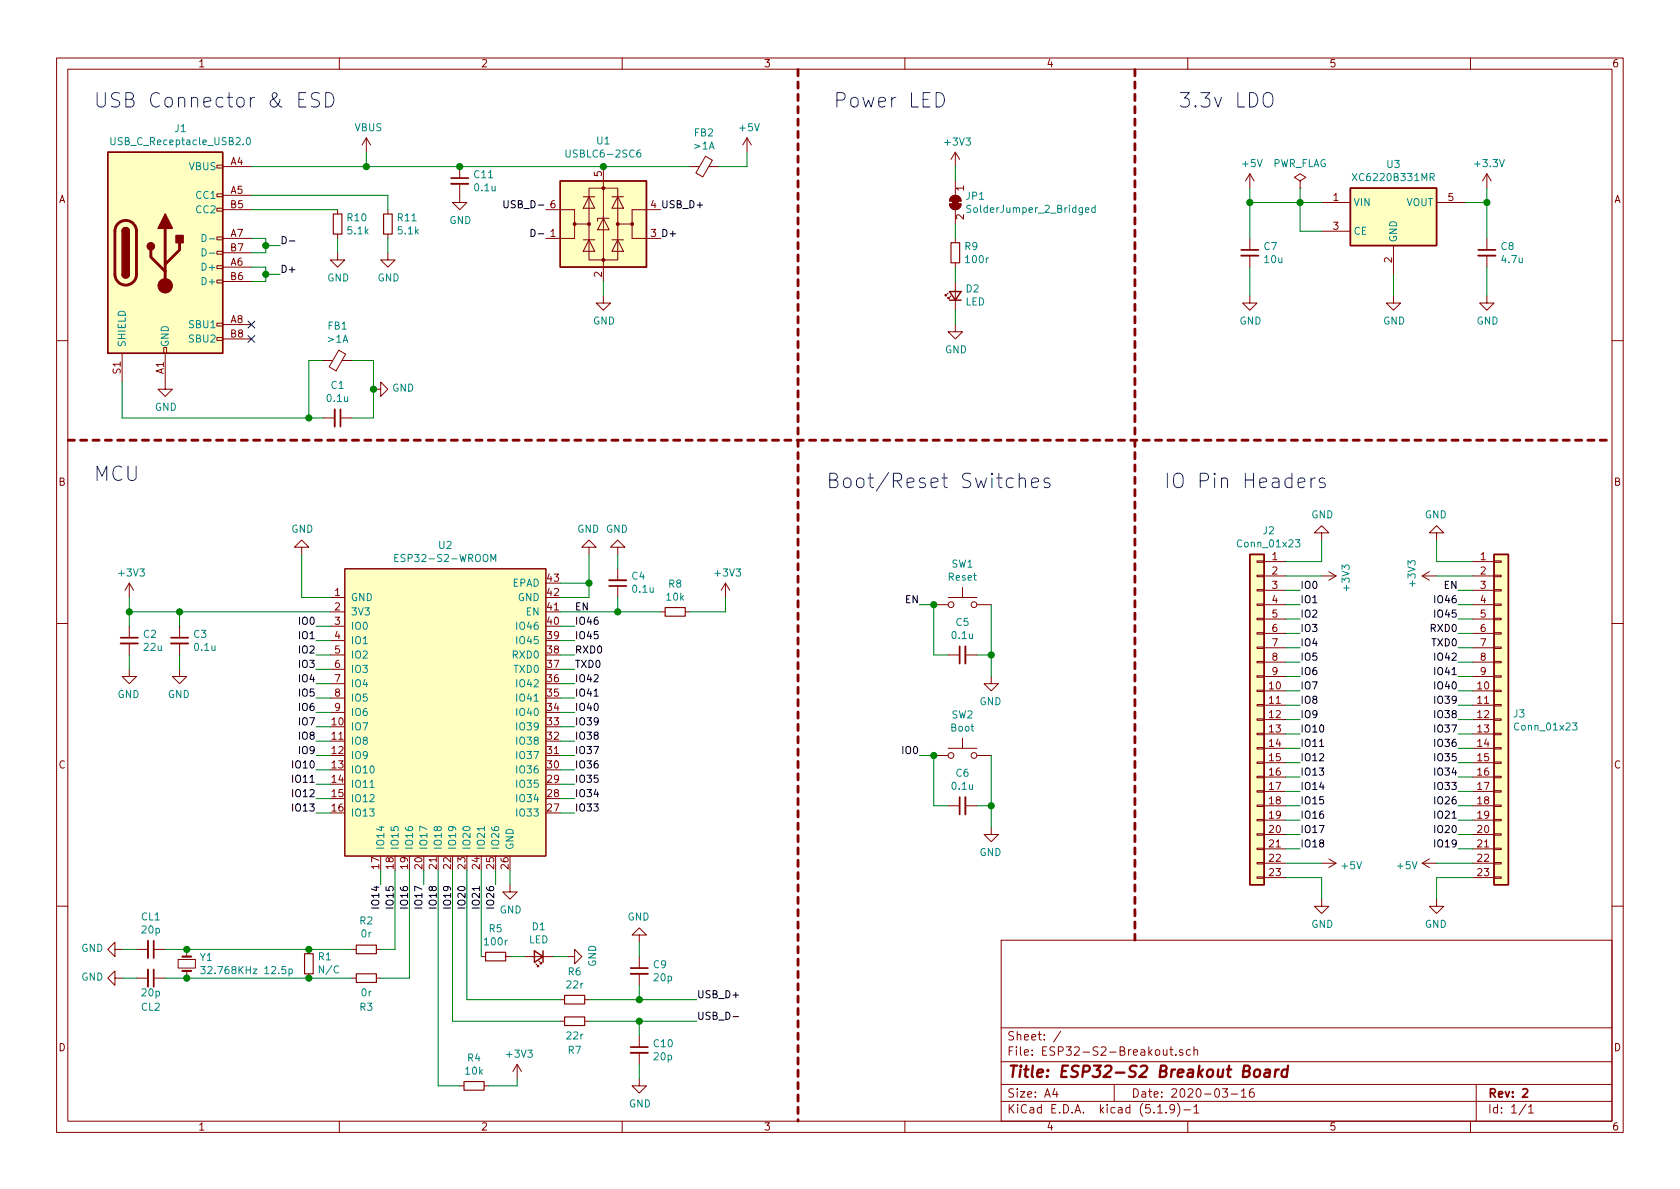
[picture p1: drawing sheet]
EESchema Schematic File Version 4
EELAYER 30 0
EELAYER END
$Descr A4 11693 8268
encoding utf-8
Sheet 1 1
Title "ESP32-S2 Breakout Board"
Date "2020-03-16"
Rev "2"
Comp ""
Comment1 ""
Comment2 ""
Comment3 ""
Comment4 ""
$EndDescr
$Comp
L Device:Ferrite_Bead_Small FB?
U 1 1
P 4900 1150
AR Path="/5E6B45B7/5E7E0058" Ref="FB?"  Part="1" 
AR Path="/5E7E0058" Ref="FB2"  Part="1" 
F 0 "FB2" V 4663 1150 50  0000 C CNN
F 1 ">1A" V 4754 1150 50  0000 C CNN
F 2 "Inductor_SMD:L_0603_1608Metric" V 4830 1150 50  0001 C CNN
F 3 "~" H 4900 1150 50  0001 C CNN
F 4 "C24821" V 4900 1150 50  0001 C CNN "LCSC"
	1    4900 1150
	0    1    1    0   
$EndComp
$Comp
L power:GND #PWR014
U 1 1
P 4100 3850
AR Path="/5E7FC891" Ref="#PWR014"  Part="1" 
AR Path="/5E6BFAB5/5E7FC891" Ref="#PWR?"  Part="1" 
F 0 "#PWR014" H 4100 3600 50  0001 C CNN
F 1 "GND" H 4105 3677 50  0000 C CNN
F 2 "" H 4100 3850 50  0001 C CNN
F 3 "" H 4100 3850 50  0001 C CNN
	1    4100 3850
	-1   0    0    1   
$EndComp
Wire Wire Line
	3900 4150 4100 4150
Wire Wire Line
	4100 4150 4100 4050
Wire Wire Line
	3900 4050 4100 4050
Connection ~ 4100 4050
Wire Wire Line
	4100 4050 4100 3850
$Comp
L power:GND #PWR08
U 1 1
P 2100 3850
AR Path="/5E7FC89C" Ref="#PWR08"  Part="1" 
AR Path="/5E6BFAB5/5E7FC89C" Ref="#PWR?"  Part="1" 
F 0 "#PWR08" H 2100 3600 50  0001 C CNN
F 1 "GND" H 2105 3677 50  0000 C CNN
F 2 "" H 2100 3850 50  0001 C CNN
F 3 "" H 2100 3850 50  0001 C CNN
	1    2100 3850
	1    0    0    1   
$EndComp
Wire Wire Line
	2300 4150 2100 4150
$Comp
L Device:C_Small C4
U 1 1
P 4300 4050
AR Path="/5E7FC8CA" Ref="C4"  Part="1" 
AR Path="/5E6BFAB5/5E7FC8CA" Ref="C?"  Part="1" 
F 0 "C4" H 4208 4004 50  0000 R CNN
F 1 "0.1u" H 4208 4095 50  0000 R CNN
F 2 "Capacitor_SMD:C_0603_1608Metric" H 4300 4050 50  0001 C CNN
F 3 "~" H 4300 4050 50  0001 C CNN
F 4 "C14663" H 4300 4050 50  0001 C CNN "LCSC"
	1    4300 4050
	-1   0    0    1   
$EndComp
Wire Wire Line
	3900 4250 4300 4250
$Comp
L power:GND #PWR015
U 1 1
P 4300 3850
AR Path="/5E7FC8D1" Ref="#PWR015"  Part="1" 
AR Path="/5E6BFAB5/5E7FC8D1" Ref="#PWR?"  Part="1" 
F 0 "#PWR015" H 4300 3600 50  0001 C CNN
F 1 "GND" H 4305 3677 50  0000 C CNN
F 2 "" H 4300 3850 50  0001 C CNN
F 3 "" H 4300 3850 50  0001 C CNN
	1    4300 3850
	-1   0    0    1   
$EndComp
Wire Wire Line
	4300 4250 4300 4150
Wire Wire Line
	4300 3950 4300 3850
Wire Wire Line
	2100 3850 2100 4150
$Comp
L Device:R_Small R8
U 1 1
P 4700 4250
AR Path="/5E7FC8DA" Ref="R8"  Part="1" 
AR Path="/5E6BFAB5/5E7FC8DA" Ref="R?"  Part="1" 
F 0 "R8" V 4504 4250 50  0000 C CNN
F 1 "10k" V 4595 4250 50  0000 C CNN
F 2 "Resistor_SMD:R_0603_1608Metric" H 4700 4250 50  0001 C CNN
F 3 "~" H 4700 4250 50  0001 C CNN
F 4 "C99198" V 4700 4250 50  0001 C CNN "LCSC"
	1    4700 4250
	0    1    1    0   
$EndComp
Wire Wire Line
	4600 4250 4300 4250
Connection ~ 4300 4250
$Comp
L power:+3V3 #PWR016
U 1 1
P 5050 4150
AR Path="/5E7FC8E2" Ref="#PWR016"  Part="1" 
AR Path="/5E6BFAB5/5E7FC8E2" Ref="#PWR?"  Part="1" 
F 0 "#PWR016" H 5050 4000 50  0001 C CNN
F 1 "+3V3" H 5065 4323 50  0000 C CNN
F 2 "" H 5050 4150 50  0001 C CNN
F 3 "" H 5050 4150 50  0001 C CNN
	1    5050 4150
	1    0    0    -1  
$EndComp
Wire Wire Line
	5050 4150 5050 4250
Wire Wire Line
	5050 4250 4800 4250
$Comp
L Device:R_Small R4
U 1 1
P 3300 7550
AR Path="/5E7FC911" Ref="R4"  Part="1" 
AR Path="/5E6BFAB5/5E7FC911" Ref="R?"  Part="1" 
F 0 "R4" V 3104 7550 50  0000 C CNN
F 1 "10k" V 3195 7550 50  0000 C CNN
F 2 "Resistor_SMD:R_0603_1608Metric" H 3300 7550 50  0001 C CNN
F 3 "~" H 3300 7550 50  0001 C CNN
F 4 "C99198" V 3300 7550 50  0001 C CNN "LCSC"
	1    3300 7550
	0    1    1    0   
$EndComp
Wire Wire Line
	3050 7550 3200 7550
$Comp
L power:+3V3 #PWR012
U 1 1
P 3600 7500
AR Path="/5E7FC918" Ref="#PWR012"  Part="1" 
AR Path="/5E6BFAB5/5E7FC918" Ref="#PWR?"  Part="1" 
F 0 "#PWR012" H 3600 7350 50  0001 C CNN
F 1 "+3V3" H 3615 7673 50  0000 C CNN
F 2 "" H 3600 7500 50  0001 C CNN
F 3 "" H 3600 7500 50  0001 C CNN
	1    3600 7500
	1    0    0    -1  
$EndComp
Wire Wire Line
	3400 7550 3600 7550
Wire Wire Line
	3600 7550 3600 7500
Text Label 4000 4250 0    50   ~ 0
EN
Text Label 6400 4200 2    50   ~ 0
EN
$Comp
L Device:C_Small C5
U 1 1
P 6700 4550
AR Path="/5E7FC923" Ref="C5"  Part="1" 
AR Path="/5E6BFAB5/5E7FC923" Ref="C?"  Part="1" 
F 0 "C5" V 6471 4550 50  0000 C CNN
F 1 "0.1u" V 6562 4550 50  0000 C CNN
F 2 "Capacitor_SMD:C_0603_1608Metric" H 6700 4550 50  0001 C CNN
F 3 "~" H 6700 4550 50  0001 C CNN
F 4 "C14663" V 6700 4550 50  0001 C CNN "LCSC"
	1    6700 4550
	0    -1   1    0   
$EndComp
$Comp
L power:GND #PWR017
U 1 1
P 6900 4700
AR Path="/5E7FC935" Ref="#PWR017"  Part="1" 
AR Path="/5E6BFAB5/5E7FC935" Ref="#PWR?"  Part="1" 
F 0 "#PWR017" H 6900 4450 50  0001 C CNN
F 1 "GND" H 6905 4527 50  0000 C CNN
F 2 "" H 6900 4700 50  0001 C CNN
F 3 "" H 6900 4700 50  0001 C CNN
	1    6900 4700
	-1   0    0    -1  
$EndComp
$Comp
L power:GND #PWR011
U 1 1
P 3550 6150
AR Path="/5E7FC93D" Ref="#PWR011"  Part="1" 
AR Path="/5E6BFAB5/5E7FC93D" Ref="#PWR?"  Part="1" 
F 0 "#PWR011" H 3550 5900 50  0001 C CNN
F 1 "GND" H 3555 5977 50  0000 C CNN
F 2 "" H 3550 6150 50  0001 C CNN
F 3 "" H 3550 6150 50  0001 C CNN
	1    3550 6150
	1    0    0    -1  
$EndComp
Wire Wire Line
	3550 6050 3550 6150
Wire Wire Line
	2200 4350 2300 4350
$Comp
L Device:R_Small R6
U 1 1
P 4000 6950
AR Path="/5E7FC958" Ref="R6"  Part="1" 
AR Path="/5E6BFAB5/5E7FC958" Ref="R?"  Part="1" 
F 0 "R6" V 3804 6950 50  0000 C CNN
F 1 "22r" V 3895 6950 50  0000 C CNN
F 2 "Resistor_SMD:R_0603_1608Metric" H 4000 6950 50  0001 C CNN
F 3 "~" H 4000 6950 50  0001 C CNN
F 4 "C23345" V 4000 6950 50  0001 C CNN "LCSC"
	1    4000 6950
	0    1    1    0   
$EndComp
$Comp
L Device:R_Small R7
U 1 1
P 4000 7100
AR Path="/5E7FC95E" Ref="R7"  Part="1" 
AR Path="/5E6BFAB5/5E7FC95E" Ref="R?"  Part="1" 
F 0 "R7" V 4200 7100 50  0000 C CNN
F 1 "22r" V 4100 7100 50  0000 C CNN
F 2 "Resistor_SMD:R_0603_1608Metric" H 4000 7100 50  0001 C CNN
F 3 "~" H 4000 7100 50  0001 C CNN
F 4 "C23345" V 4000 7100 50  0001 C CNN "LCSC"
	1    4000 7100
	0    1    1    0   
$EndComp
Wire Wire Line
	3900 6950 3250 6950
Wire Wire Line
	3900 7100 3150 7100
Wire Wire Line
	2750 6050 2750 6600
Wire Wire Line
	2850 6050 2850 6800
$Comp
L Device:C_Small CL1
U 1 1
P 1050 6600
AR Path="/5E7FC96C" Ref="CL1"  Part="1" 
AR Path="/5E6BFAB5/5E7FC96C" Ref="CL?"  Part="1" 
F 0 "CL1" V 821 6600 50  0000 C CNN
F 1 "20p" V 912 6600 50  0000 C CNN
F 2 "Capacitor_SMD:C_0603_1608Metric" H 1050 6600 50  0001 C CNN
F 3 "~" H 1050 6600 50  0001 C CNN
F 4 "C1648" V 1050 6600 50  0001 C CNN "LCSC"
	1    1050 6600
	0    1    1    0   
$EndComp
$Comp
L Device:C_Small CL2
U 1 1
P 1050 6800
AR Path="/5E7FC972" Ref="CL2"  Part="1" 
AR Path="/5E6BFAB5/5E7FC972" Ref="CL?"  Part="1" 
F 0 "CL2" V 1250 6800 50  0000 C CNN
F 1 "20p" V 1150 6800 50  0000 C CNN
F 2 "Capacitor_SMD:C_0603_1608Metric" H 1050 6800 50  0001 C CNN
F 3 "~" H 1050 6800 50  0001 C CNN
F 4 "C1648" V 1050 6800 50  0001 C CNN "LCSC"
	1    1050 6800
	0    1    1    0   
$EndComp
$Comp
L power:GND #PWR04
U 1 1
P 850 6600
AR Path="/5E7FC978" Ref="#PWR04"  Part="1" 
AR Path="/5E6BFAB5/5E7FC978" Ref="#PWR?"  Part="1" 
F 0 "#PWR04" H 850 6350 50  0001 C CNN
F 1 "GND" V 855 6472 50  0000 R CNN
F 2 "" H 850 6600 50  0001 C CNN
F 3 "" H 850 6600 50  0001 C CNN
	1    850  6600
	0    1    -1   0   
$EndComp
Wire Wire Line
	950  6600 850  6600
$Comp
L power:GND #PWR05
U 1 1
P 850 6800
AR Path="/5E7FC97F" Ref="#PWR05"  Part="1" 
AR Path="/5E6BFAB5/5E7FC97F" Ref="#PWR?"  Part="1" 
F 0 "#PWR05" H 850 6550 50  0001 C CNN
F 1 "GND" V 855 6672 50  0000 R CNN
F 2 "" H 850 6800 50  0001 C CNN
F 3 "" H 850 6800 50  0001 C CNN
	1    850  6800
	0    1    -1   0   
$EndComp
Wire Wire Line
	950  6800 850  6800
Wire Wire Line
	1150 6800 1300 6800
Wire Wire Line
	1300 6600 1150 6600
$Comp
L Device:Crystal_Small Y1
U 1 1
P 1300 6700
AR Path="/5E7FC988" Ref="Y1"  Part="1" 
AR Path="/5E6BFAB5/5E7FC988" Ref="Y?"  Part="1" 
F 0 "Y1" V 1254 6788 50  0000 L CNN
F 1 "32.768KHz 12.5p" V 1345 6788 50  0000 L CNN
F 2 "ESP32-S2-Breakout:Crystal_SMD_3215-2Pin_3.2x1.5mm" H 1300 6700 50  0001 C CNN
F 3 "~" H 1300 6700 50  0001 C CNN
F 4 "C271654" V 1300 6700 50  0001 C CNN "LCSC"
	1    1300 6700
	0    1    1    0   
$EndComp
$Comp
L Device:R_Small R1
U 1 1
P 2150 6700
AR Path="/5E7FC98E" Ref="R1"  Part="1" 
AR Path="/5E6BFAB5/5E7FC98E" Ref="R?"  Part="1" 
F 0 "R1" H 2091 6654 50  0000 R CNN
F 1 "N/C" H 2091 6745 50  0000 R CNN
F 2 "Resistor_SMD:R_0603_1608Metric" H 2150 6700 50  0001 C CNN
F 3 "~" H 2150 6700 50  0001 C CNN
F 4 "-" H 2150 6700 50  0001 C CNN "LCSC"
	1    2150 6700
	-1   0    0    1   
$EndComp
$Comp
L Device:R_Small R2
U 1 1
P 2550 6600
AR Path="/5E7FC994" Ref="R2"  Part="1" 
AR Path="/5E6BFAB5/5E7FC994" Ref="R?"  Part="1" 
F 0 "R2" V 2746 6600 50  0000 C CNN
F 1 "0r" V 2655 6600 50  0000 C CNN
F 2 "Resistor_SMD:R_0603_1608Metric" H 2550 6600 50  0001 C CNN
F 3 "~" H 2550 6600 50  0001 C CNN
F 4 "C21189" V 2550 6600 50  0001 C CNN "LCSC"
	1    2550 6600
	0    -1   -1   0   
$EndComp
$Comp
L Device:R_Small R3
U 1 1
P 2550 6800
AR Path="/5E7FC99A" Ref="R3"  Part="1" 
AR Path="/5E6BFAB5/5E7FC99A" Ref="R?"  Part="1" 
F 0 "R3" V 2750 6800 50  0000 C CNN
F 1 "0r" V 2650 6800 50  0000 C CNN
F 2 "Resistor_SMD:R_0603_1608Metric" H 2550 6800 50  0001 C CNN
F 3 "~" H 2550 6800 50  0001 C CNN
F 4 "C21189" V 2550 6800 50  0001 C CNN "LCSC"
	1    2550 6800
	0    1    1    0   
$EndComp
Wire Wire Line
	2450 6600 2150 6600
Connection ~ 1300 6600
Connection ~ 1300 6800
Wire Wire Line
	2150 6800 2450 6800
Wire Wire Line
	2650 6600 2750 6600
Wire Wire Line
	2850 6800 2650 6800
$Comp
L Device:C_Small C?
U 1 1
P 8700 1750
AR Path="/5E6D4DA0/5E80F53B" Ref="C?"  Part="1" 
AR Path="/5E80F53B" Ref="C7"  Part="1" 
F 0 "C7" H 8792 1796 50  0000 L CNN
F 1 "10u" H 8792 1705 50  0000 L CNN
F 2 "Capacitor_SMD:C_0603_1608Metric" H 8700 1750 50  0001 C CNN
F 3 "~" H 8700 1750 50  0001 C CNN
F 4 "C90058" H 8700 1750 50  0001 C CNN "LCSC"
	1    8700 1750
	1    0    0    -1  
$EndComp
$Comp
L power:GND #PWR?
U 1 1
P 8700 2050
AR Path="/5E6D1297/5E80F541" Ref="#PWR?"  Part="1" 
AR Path="/5E6D4DA0/5E80F541" Ref="#PWR?"  Part="1" 
AR Path="/5E80F541" Ref="#PWR020"  Part="1" 
F 0 "#PWR020" H 8700 1800 50  0001 C CNN
F 1 "GND" H 8705 1877 50  0000 C CNN
F 2 "" H 8700 2050 50  0001 C CNN
F 3 "" H 8700 2050 50  0001 C CNN
	1    8700 2050
	1    0    0    -1  
$EndComp
$Comp
L ESP32-S2-Breakout-rescue:XC6220B331MR-Regulator_Linear U?
U 1 1
P 9700 1500
AR Path="/5E6D4DA0/5E80F548" Ref="U?"  Part="1" 
AR Path="/5E80F548" Ref="U3"  Part="1" 
F 0 "U3" H 9700 1867 50  0000 C CNN
F 1 "XC6220B331MR" H 9700 1776 50  0000 C CNN
F 2 "Package_TO_SOT_SMD:SOT-23-5" H 9700 1500 50  0001 C CNN
F 3 "https://www.torexsemi.com/file/xc6220/XC6220.pdf" H 10450 500 50  0001 C CNN
F 4 "C86534" H 9700 1500 50  0001 C CNN "LCSC"
	1    9700 1500
	1    0    0    -1  
$EndComp
$Comp
L power:GND #PWR?
U 1 1
P 10350 2050
AR Path="/5E6D1297/5E80F556" Ref="#PWR?"  Part="1" 
AR Path="/5E6D4DA0/5E80F556" Ref="#PWR?"  Part="1" 
AR Path="/5E80F556" Ref="#PWR027"  Part="1" 
F 0 "#PWR027" H 10350 1800 50  0001 C CNN
F 1 "GND" H 10355 1877 50  0000 C CNN
F 2 "" H 10350 2050 50  0001 C CNN
F 3 "" H 10350 2050 50  0001 C CNN
	1    10350 2050
	1    0    0    -1  
$EndComp
$Comp
L Device:C_Small C?
U 1 1
P 10350 1750
AR Path="/5E6D4DA0/5E80F55C" Ref="C?"  Part="1" 
AR Path="/5E80F55C" Ref="C8"  Part="1" 
F 0 "C8" H 10442 1796 50  0000 L CNN
F 1 "4.7u" H 10442 1705 50  0000 L CNN
F 2 "Capacitor_SMD:C_0603_1608Metric" H 10350 1750 50  0001 C CNN
F 3 "~" H 10350 1750 50  0001 C CNN
F 4 "C69335" H 10350 1750 50  0001 C CNN "LCSC"
	1    10350 1750
	1    0    0    -1  
$EndComp
$Comp
L power:GND #PWR?
U 1 1
P 9700 2050
AR Path="/5E6D1297/5E80F566" Ref="#PWR?"  Part="1" 
AR Path="/5E6D4DA0/5E80F566" Ref="#PWR?"  Part="1" 
AR Path="/5E80F566" Ref="#PWR023"  Part="1" 
F 0 "#PWR023" H 9700 1800 50  0001 C CNN
F 1 "GND" H 9705 1877 50  0000 C CNN
F 2 "" H 9700 2050 50  0001 C CNN
F 3 "" H 9700 2050 50  0001 C CNN
	1    9700 2050
	1    0    0    -1  
$EndComp
Text Label 6400 5250 2    50   ~ 0
IO0
$Comp
L Device:C_Small C6
U 1 1
P 6700 5600
AR Path="/5E9887BD" Ref="C6"  Part="1" 
AR Path="/5E6BFAB5/5E9887BD" Ref="C?"  Part="1" 
F 0 "C6" V 6471 5600 50  0000 C CNN
F 1 "0.1u" V 6562 5600 50  0000 C CNN
F 2 "Capacitor_SMD:C_0603_1608Metric" H 6700 5600 50  0001 C CNN
F 3 "~" H 6700 5600 50  0001 C CNN
F 4 "C14663" V 6700 5600 50  0001 C CNN "LCSC"
	1    6700 5600
	0    -1   1    0   
$EndComp
$Comp
L Switch:SW_Push SW2
U 1 1
P 6700 5250
AR Path="/5E9887C3" Ref="SW2"  Part="1" 
AR Path="/5E6BFAB5/5E9887C3" Ref="BOOT?"  Part="1" 
F 0 "SW2" H 6700 5535 50  0000 C CNN
F 1 "Boot" H 6700 5444 50  0000 C CNN
F 2 "ESP32-S2-Breakout:Alps_SKRK" H 6700 5450 50  0001 C CNN
F 3 "~" H 6700 5450 50  0001 C CNN
F 4 "C115357" H 6700 5250 50  0001 C CNN "LCSC"
	1    6700 5250
	-1   0    0    -1  
$EndComp
$Comp
L power:GND #PWR018
U 1 1
P 6900 5750
AR Path="/5E9887CF" Ref="#PWR018"  Part="1" 
AR Path="/5E6BFAB5/5E9887CF" Ref="#PWR?"  Part="1" 
F 0 "#PWR018" H 6900 5500 50  0001 C CNN
F 1 "GND" H 6905 5577 50  0000 C CNN
F 2 "" H 6900 5750 50  0001 C CNN
F 3 "" H 6900 5750 50  0001 C CNN
	1    6900 5750
	-1   0    0    -1  
$EndComp
Text Label 4850 6950 0    50   ~ 0
USB_D+
Text Label 4850 7100 0    50   ~ 0
USB_D-
$Comp
L Switch:SW_Push SW1
U 1 1
P 6700 4200
AR Path="/5E7FC929" Ref="SW1"  Part="1" 
AR Path="/5E6BFAB5/5E7FC929" Ref="RST?"  Part="1" 
F 0 "SW1" H 6700 4485 50  0000 C CNN
F 1 "Reset" H 6700 4394 50  0000 C CNN
F 2 "ESP32-S2-Breakout:Alps_SKRK" H 6700 4400 50  0001 C CNN
F 3 "~" H 6700 4400 50  0001 C CNN
F 4 "C115357" H 6700 4200 50  0001 C CNN "LCSC"
	1    6700 4200
	-1   0    0    -1  
$EndComp
Text Label 2200 4350 2    50   ~ 0
IO0
$Comp
L power:GND #PWR06
U 1 1
P 1150 2650
F 0 "#PWR06" H 1150 2400 50  0001 C CNN
F 1 "GND" H 1155 2477 50  0000 C CNN
F 2 "" H 1150 2650 50  0001 C CNN
F 3 "" H 1150 2650 50  0001 C CNN
	1    1150 2650
	1    0    0    -1  
$EndComp
Wire Wire Line
	2200 4450 2300 4450
Text Label 2200 4450 2    50   ~ 0
IO1
Wire Wire Line
	2200 4550 2300 4550
Text Label 2200 4550 2    50   ~ 0
IO2
Wire Wire Line
	2200 4650 2300 4650
Text Label 2200 4650 2    50   ~ 0
IO3
Wire Wire Line
	2200 4750 2300 4750
Text Label 2200 4750 2    50   ~ 0
IO4
Wire Wire Line
	2200 4850 2300 4850
Text Label 2200 4850 2    50   ~ 0
IO5
Wire Wire Line
	2200 4950 2300 4950
Text Label 2200 4950 2    50   ~ 0
IO6
Wire Wire Line
	2200 5050 2300 5050
Text Label 2200 5050 2    50   ~ 0
IO7
Wire Wire Line
	2200 5150 2300 5150
Text Label 2200 5150 2    50   ~ 0
IO8
Wire Wire Line
	2200 5250 2300 5250
Text Label 2200 5250 2    50   ~ 0
IO9
Wire Wire Line
	2200 5350 2300 5350
Text Label 2200 5350 2    50   ~ 0
IO10
Wire Wire Line
	2200 5450 2300 5450
Text Label 2200 5450 2    50   ~ 0
IO11
Wire Wire Line
	2200 5550 2300 5550
Text Label 2200 5550 2    50   ~ 0
IO12
Wire Wire Line
	2200 5650 2300 5650
Text Label 2200 5650 2    50   ~ 0
IO13
Wire Wire Line
	4000 4350 3900 4350
Text Label 4000 4350 0    50   ~ 0
IO46
Wire Wire Line
	4000 4450 3900 4450
Text Label 4000 4450 0    50   ~ 0
IO45
Wire Wire Line
	4000 4550 3900 4550
Text Label 4000 4550 0    50   ~ 0
RXD0
Wire Wire Line
	4000 4650 3900 4650
Text Label 4000 4650 0    50   ~ 0
TXD0
Wire Wire Line
	4000 4750 3900 4750
Text Label 4000 4750 0    50   ~ 0
IO42
Wire Wire Line
	4000 4850 3900 4850
Text Label 4000 4850 0    50   ~ 0
IO41
Wire Wire Line
	4000 4950 3900 4950
Text Label 4000 4950 0    50   ~ 0
IO40
Wire Wire Line
	4000 5050 3900 5050
Text Label 4000 5050 0    50   ~ 0
IO39
Wire Wire Line
	4000 5150 3900 5150
Text Label 4000 5150 0    50   ~ 0
IO38
Wire Wire Line
	4000 5250 3900 5250
Text Label 4000 5250 0    50   ~ 0
IO37
Wire Wire Line
	4000 5350 3900 5350
Text Label 4000 5350 0    50   ~ 0
IO36
Wire Wire Line
	4000 5450 3900 5450
Text Label 4000 5450 0    50   ~ 0
IO35
Wire Wire Line
	4000 5550 3900 5550
Text Label 4000 5550 0    50   ~ 0
IO34
Wire Wire Line
	4000 5650 3900 5650
Text Label 4000 5650 0    50   ~ 0
IO33
Wire Wire Line
	2650 6150 2650 6050
Text Label 2650 6150 3    50   ~ 0
IO14
Text Label 2750 6150 3    50   ~ 0
IO15
Text Label 2850 6150 3    50   ~ 0
IO16
Wire Wire Line
	2950 6150 2950 6050
Text Label 2950 6150 3    50   ~ 0
IO17
Text Label 3050 6150 3    50   ~ 0
IO18
Text Label 3150 6150 3    50   ~ 0
IO19
Text Label 3250 6150 3    50   ~ 0
IO20
Text Label 3350 6150 3    50   ~ 0
IO21
Wire Wire Line
	3450 6150 3450 6050
Text Label 3450 6150 3    50   ~ 0
IO26
Text Label 9050 4100 0    50   ~ 0
IO0
Text Label 9050 4200 0    50   ~ 0
IO1
Text Label 9050 4300 0    50   ~ 0
IO2
Text Label 9050 4400 0    50   ~ 0
IO3
Text Label 9050 4500 0    50   ~ 0
IO4
Text Label 9050 4600 0    50   ~ 0
IO5
Text Label 9050 4700 0    50   ~ 0
IO6
Text Label 9050 4800 0    50   ~ 0
IO7
Text Label 9050 4900 0    50   ~ 0
IO8
Text Label 9050 5000 0    50   ~ 0
IO9
Text Label 9050 5100 0    50   ~ 0
IO10
Text Label 9050 5200 0    50   ~ 0
IO11
Text Label 9050 5300 0    50   ~ 0
IO12
Text Label 9050 5400 0    50   ~ 0
IO13
$Comp
L power:+3V3 #PWR022
U 1 1
P 9200 4000
AR Path="/5E7DE933" Ref="#PWR022"  Part="1" 
AR Path="/5E6BFAB5/5E7DE933" Ref="#PWR?"  Part="1" 
F 0 "#PWR022" H 9200 3850 50  0001 C CNN
F 1 "+3V3" H 9215 4173 50  0000 C CNN
F 2 "" H 9200 4000 50  0001 C CNN
F 3 "" H 9200 4000 50  0001 C CNN
	1    9200 4000
	0    1    1    0   
$EndComp
Text Label 9050 5500 0    50   ~ 0
IO14
Text Label 9050 5600 0    50   ~ 0
IO15
Text Label 9050 5700 0    50   ~ 0
IO16
Text Label 9050 5800 0    50   ~ 0
IO17
Text Label 9050 5900 0    50   ~ 0
IO18
Text Label 10150 5900 2    50   ~ 0
IO19
Text Label 10150 5800 2    50   ~ 0
IO20
Text Label 10150 5700 2    50   ~ 0
IO21
Text Label 10150 5600 2    50   ~ 0
IO26
Text Label 10150 4200 2    50   ~ 0
IO46
Text Label 10150 4300 2    50   ~ 0
IO45
Text Label 10150 4400 2    50   ~ 0
RXD0
Text Label 10150 4500 2    50   ~ 0
TXD0
Text Label 10150 4600 2    50   ~ 0
IO42
Text Label 10150 4700 2    50   ~ 0
IO41
Text Label 10150 4800 2    50   ~ 0
IO40
Text Label 10150 4900 2    50   ~ 0
IO39
Text Label 10150 5000 2    50   ~ 0
IO38
Text Label 10150 5100 2    50   ~ 0
IO37
Text Label 10150 5200 2    50   ~ 0
IO36
Text Label 10150 5300 2    50   ~ 0
IO35
Text Label 10150 5400 2    50   ~ 0
IO34
Text Label 10150 5500 2    50   ~ 0
IO33
Text Label 10150 4100 2    50   ~ 0
EN
$Comp
L power:GND #PWR024
U 1 1
P 10000 3750
AR Path="/5E804056" Ref="#PWR024"  Part="1" 
AR Path="/5E6BFAB5/5E804056" Ref="#PWR?"  Part="1" 
F 0 "#PWR024" H 10000 3500 50  0001 C CNN
F 1 "GND" H 10005 3577 50  0000 C CNN
F 2 "" H 10000 3750 50  0001 C CNN
F 3 "" H 10000 3750 50  0001 C CNN
	1    10000 3750
	-1   0    0    1   
$EndComp
$Comp
L power:+3V3 #PWR025
U 1 1
P 10000 4000
AR Path="/5E80405C" Ref="#PWR025"  Part="1" 
AR Path="/5E6BFAB5/5E80405C" Ref="#PWR?"  Part="1" 
F 0 "#PWR025" H 10000 3850 50  0001 C CNN
F 1 "+3V3" H 10015 4173 50  0000 C CNN
F 2 "" H 10000 4000 50  0001 C CNN
F 3 "" H 10000 4000 50  0001 C CNN
	1    10000 4000
	0    -1   -1   0   
$EndComp
$Comp
L Device:R_Small R5
U 1 1
P 3450 6650
AR Path="/5E8A4E5B" Ref="R5"  Part="1" 
AR Path="/5E6BFAB5/5E8A4E5B" Ref="R?"  Part="1" 
F 0 "R5" V 3254 6650 50  0000 C CNN
F 1 "100r" V 3345 6650 50  0000 C CNN
F 2 "Resistor_SMD:R_0603_1608Metric" H 3450 6650 50  0001 C CNN
F 3 "~" H 3450 6650 50  0001 C CNN
F 4 "C22775" V 3450 6650 50  0001 C CNN "LCSC"
	1    3450 6650
	0    1    1    0   
$EndComp
Wire Wire Line
	3050 6050 3050 7550
Wire Wire Line
	3150 6050 3150 7100
Wire Wire Line
	3250 6050 3250 6950
$Comp
L Device:LED_Small D1
U 1 1
P 3750 6650
F 0 "D1" H 3750 6445 50  0000 C CNN
F 1 "LED" H 3750 6536 50  0000 C CNN
F 2 "LED_SMD:LED_0603_1608Metric" V 3750 6650 50  0001 C CNN
F 3 "~" V 3750 6650 50  0001 C CNN
F 4 "C205443" H 3750 6650 50  0001 C CNN "LCSC"
	1    3750 6650
	-1   0    0    1   
$EndComp
Wire Wire Line
	3350 6050 3350 6650
Wire Wire Line
	3550 6650 3650 6650
$Comp
L power:GND #PWR013
U 1 1
P 3950 6650
AR Path="/5E8D618D" Ref="#PWR013"  Part="1" 
AR Path="/5E6BFAB5/5E8D618D" Ref="#PWR?"  Part="1" 
F 0 "#PWR013" H 3950 6400 50  0001 C CNN
F 1 "GND" H 3955 6477 50  0000 C CNN
F 2 "" H 3950 6650 50  0001 C CNN
F 3 "" H 3950 6650 50  0001 C CNN
	1    3950 6650
	0    -1   -1   0   
$EndComp
Wire Wire Line
	3950 6650 3850 6650
$Comp
L ESP32-S2-WROOM:ESP32-S2-WROOM U2
U 1 1
P 3100 3950
F 0 "U2" H 3100 4115 50  0000 C CNN
F 1 "ESP32-S2-WROOM" H 3100 4024 50  0000 C CNN
F 2 "ESP32-S2-Breakout:ESP32-S2-WROOM" H 3100 4300 50  0001 C CNN
F 3 "" H 3100 4350 50  0001 C CNN
F 4 "C701327" H 3100 3950 50  0001 C CNN "LCSC"
	1    3100 3950
	1    0    0    -1  
$EndComp
$Comp
L power:VBUS #PWR?
U 1 1
P 2550 1050
AR Path="/5E6B45B7/5E70F8AD" Ref="#PWR?"  Part="1" 
AR Path="/5E70F8AD" Ref="#PWR09"  Part="1" 
F 0 "#PWR09" H 2550 900 50  0001 C CNN
F 1 "VBUS" H 2565 1223 50  0000 C CNN
F 2 "" H 2550 1050 50  0001 C CNN
F 3 "" H 2550 1050 50  0001 C CNN
	1    2550 1050
	1    0    0    -1  
$EndComp
$Comp
L power:+3.3V #PWR?
U 1 1
P 10350 1300
AR Path="/5E6D4DA0/5E80F54E" Ref="#PWR?"  Part="1" 
AR Path="/5E80F54E" Ref="#PWR026"  Part="1" 
F 0 "#PWR026" H 10350 1150 50  0001 C CNN
F 1 "+3.3V" H 10365 1473 50  0000 C CNN
F 2 "" H 10350 1300 50  0001 C CNN
F 3 "" H 10350 1300 50  0001 C CNN
	1    10350 1300
	1    0    0    -1  
$EndComp
Text Label 4600 1450 0    50   ~ 0
USB_D+
Text Label 3800 1450 2    50   ~ 0
USB_D-
$Comp
L power:GND #PWR010
U 1 1
P 4200 2050
F 0 "#PWR010" H 4200 1800 50  0001 C CNN
F 1 "GND" H 4205 1877 50  0000 C CNN
F 2 "" H 4200 2050 50  0001 C CNN
F 3 "" H 4200 2050 50  0001 C CNN
	1    4200 2050
	1    0    0    -1  
$EndComp
$Comp
L Device:C_Small C9
U 1 1
P 4450 6750
F 0 "C9" H 4542 6796 50  0000 L CNN
F 1 "20p" H 4542 6705 50  0000 L CNN
F 2 "Capacitor_SMD:C_0603_1608Metric" H 4450 6750 50  0001 C CNN
F 3 "~" H 4450 6750 50  0001 C CNN
F 4 "C1648" H 4450 6750 50  0001 C CNN "LCSC"
	1    4450 6750
	1    0    0    -1  
$EndComp
$Comp
L Device:C_Small C10
U 1 1
P 4450 7300
F 0 "C10" H 4542 7346 50  0000 L CNN
F 1 "20p" H 4542 7255 50  0000 L CNN
F 2 "Capacitor_SMD:C_0603_1608Metric" H 4450 7300 50  0001 C CNN
F 3 "~" H 4450 7300 50  0001 C CNN
F 4 "C1648" H 4450 7300 50  0001 C CNN "LCSC"
	1    4450 7300
	1    0    0    -1  
$EndComp
Wire Wire Line
	4450 7100 4450 7200
Wire Wire Line
	4100 7100 4450 7100
Wire Wire Line
	4450 7100 4850 7100
Connection ~ 4450 7100
Wire Wire Line
	4450 6950 4450 6850
Wire Wire Line
	4100 6950 4450 6950
Wire Wire Line
	4450 6950 4850 6950
Connection ~ 4450 6950
$Comp
L power:GND #PWR028
U 1 1
P 4450 6550
AR Path="/5E8A010D" Ref="#PWR028"  Part="1" 
AR Path="/5E6BFAB5/5E8A010D" Ref="#PWR?"  Part="1" 
F 0 "#PWR028" H 4450 6300 50  0001 C CNN
F 1 "GND" H 4455 6377 50  0000 C CNN
F 2 "" H 4450 6550 50  0001 C CNN
F 3 "" H 4450 6550 50  0001 C CNN
	1    4450 6550
	-1   0    0    1   
$EndComp
$Comp
L power:GND #PWR029
U 1 1
P 4450 7500
AR Path="/5E8A06AD" Ref="#PWR029"  Part="1" 
AR Path="/5E6BFAB5/5E8A06AD" Ref="#PWR?"  Part="1" 
F 0 "#PWR029" H 4450 7250 50  0001 C CNN
F 1 "GND" H 4455 7327 50  0000 C CNN
F 2 "" H 4450 7500 50  0001 C CNN
F 3 "" H 4450 7500 50  0001 C CNN
	1    4450 7500
	1    0    0    -1  
$EndComp
Wire Wire Line
	4450 7500 4450 7400
Wire Wire Line
	4450 6650 4450 6550
$Comp
L Device:R_Small R9
U 1 1
P 6650 1750
F 0 "R9" H 6709 1796 50  0000 L CNN
F 1 "100r" H 6709 1705 50  0000 L CNN
F 2 "Resistor_SMD:R_0603_1608Metric" H 6650 1750 50  0001 C CNN
F 3 "~" H 6650 1750 50  0001 C CNN
F 4 "C22775" H 6650 1750 50  0001 C CNN "LCSC"
	1    6650 1750
	1    0    0    -1  
$EndComp
$Comp
L Device:LED_Small D2
U 1 1
P 6650 2050
F 0 "D2" V 6696 1982 50  0000 R CNN
F 1 "LED" V 6605 1982 50  0000 R CNN
F 2 "LED_SMD:LED_0603_1608Metric" V 6650 2050 50  0001 C CNN
F 3 "~" V 6650 2050 50  0001 C CNN
F 4 "C205445" V 6650 2050 50  0001 C CNN "LCSC"
	1    6650 2050
	0    -1   -1   0   
$EndComp
$Comp
L power:GND #PWR031
U 1 1
P 6650 2250
F 0 "#PWR031" H 6650 2000 50  0001 C CNN
F 1 "GND" H 6655 2077 50  0000 C CNN
F 2 "" H 6650 2250 50  0001 C CNN
F 3 "" H 6650 2250 50  0001 C CNN
	1    6650 2250
	1    0    0    -1  
$EndComp
$Comp
L Jumper:SolderJumper_2_Bridged JP1
U 1 1
P 6650 1400
F 0 "JP1" V 6604 1468 50  0000 L CNN
F 1 "SolderJumper_2_Bridged" V 6695 1468 50  0000 L CNN
F 2 "Jumper:SolderJumper-2_P1.3mm_Bridged_RoundedPad1.0x1.5mm" H 6650 1400 50  0001 C CNN
F 3 "~" H 6650 1400 50  0001 C CNN
	1    6650 1400
	0    1    1    0   
$EndComp
Wire Notes Line width 20 rgb(132, 0, 0)
	5555 475  5555 7795
Wire Notes Line width 20 rgb(132, 0, 0)
	7900 475  7900 6535
Wire Notes Line width 20 rgb(132, 0, 0)
	475  3055 11220 3055
Text Notes 650  750  0    100  ~ 0
USB Connector & ESD
Text Notes 5800 750  0    100  ~ 0
Power LED
Text Notes 8200 750  0    100  ~ 0
3.3v LDO
Text Notes 650  3350 0    100  ~ 0
MCU
Text Notes 5750 3400 0    100  ~ 0
Boot/Reset Switches
Text Notes 8100 3400 0    100  ~ 0
IO Pin Headers
$Comp
L Device:C_Small C3
U 1 1
P 1250 4450
AR Path="/5E7FC8AF" Ref="C3"  Part="1" 
AR Path="/5E6BFAB5/5E7FC8AF" Ref="C?"  Part="1" 
F 0 "C3" H 1342 4496 50  0000 L CNN
F 1 "0.1u" H 1342 4405 50  0000 L CNN
F 2 "Capacitor_SMD:C_0603_1608Metric" H 1250 4450 50  0001 C CNN
F 3 "~" H 1250 4450 50  0001 C CNN
F 4 "C14663" H 1250 4450 50  0001 C CNN "LCSC"
	1    1250 4450
	1    0    0    -1  
$EndComp
$Comp
L power:GND #PWR07
U 1 1
P 1250 4650
AR Path="/5E7FC8B5" Ref="#PWR07"  Part="1" 
AR Path="/5E6BFAB5/5E7FC8B5" Ref="#PWR?"  Part="1" 
F 0 "#PWR07" H 1250 4400 50  0001 C CNN
F 1 "GND" H 1255 4477 50  0000 C CNN
F 2 "" H 1250 4650 50  0001 C CNN
F 3 "" H 1250 4650 50  0001 C CNN
	1    1250 4650
	-1   0    0    -1  
$EndComp
Wire Wire Line
	1250 4650 1250 4550
Wire Wire Line
	1250 4350 1250 4250
Wire Wire Line
	900  4250 1250 4250
Wire Wire Line
	900  4650 900  4550
$Comp
L power:GND #PWR03
U 1 1
P 900 4650
AR Path="/5E7FC8C3" Ref="#PWR03"  Part="1" 
AR Path="/5E6BFAB5/5E7FC8C3" Ref="#PWR?"  Part="1" 
F 0 "#PWR03" H 900 4400 50  0001 C CNN
F 1 "GND" H 905 4477 50  0000 C CNN
F 2 "" H 900 4650 50  0001 C CNN
F 3 "" H 900 4650 50  0001 C CNN
	1    900  4650
	-1   0    0    -1  
$EndComp
Wire Wire Line
	900  4250 900  4150
Connection ~ 900  4250
Wire Wire Line
	900  4350 900  4250
$Comp
L Device:C_Small C2
U 1 1
P 900 4450
AR Path="/5E7FC8A9" Ref="C2"  Part="1" 
AR Path="/5E6BFAB5/5E7FC8A9" Ref="C?"  Part="1" 
F 0 "C2" H 992 4496 50  0000 L CNN
F 1 "22u" H 992 4405 50  0000 L CNN
F 2 "Capacitor_SMD:C_0603_1608Metric" H 900 4450 50  0001 C CNN
F 3 "~" H 900 4450 50  0001 C CNN
F 4 "C84419" H 900 4450 50  0001 C CNN "LCSC"
	1    900  4450
	1    0    0    -1  
$EndComp
$Comp
L power:+3V3 #PWR02
U 1 1
P 900 4150
AR Path="/5E7FC8A3" Ref="#PWR02"  Part="1" 
AR Path="/5E6BFAB5/5E7FC8A3" Ref="#PWR?"  Part="1" 
F 0 "#PWR02" H 900 4000 50  0001 C CNN
F 1 "+3V3" H 915 4323 50  0000 C CNN
F 2 "" H 900 4150 50  0001 C CNN
F 3 "" H 900 4150 50  0001 C CNN
	1    900  4150
	1    0    0    -1  
$EndComp
Connection ~ 1250 4250
Wire Wire Line
	1250 4250 2300 4250
$Comp
L power:+5V #PWR032
U 1 1
P 5200 1050
F 0 "#PWR032" H 5200 900 50  0001 C CNN
F 1 "+5V" H 5215 1223 50  0000 C CNN
F 2 "" H 5200 1050 50  0001 C CNN
F 3 "" H 5200 1050 50  0001 C CNN
	1    5200 1050
	1    0    0    -1  
$EndComp
Wire Wire Line
	5000 1150 5200 1150
Wire Wire Line
	5200 1150 5200 1050
Wire Wire Line
	6650 1250 6650 1150
Wire Wire Line
	6650 1650 6650 1550
Wire Wire Line
	6650 1950 6650 1850
Wire Wire Line
	6650 2250 6650 2150
Wire Wire Line
	10200 1400 10350 1400
Wire Wire Line
	10350 1400 10350 1650
Wire Wire Line
	10350 1400 10350 1300
Connection ~ 10350 1400
Wire Wire Line
	8700 1300 8700 1400
Wire Wire Line
	9200 1400 9050 1400
Connection ~ 8700 1400
Wire Wire Line
	8700 1400 8700 1650
Wire Wire Line
	9200 1600 9050 1600
Wire Wire Line
	9050 1600 9050 1400
Connection ~ 9050 1400
Wire Wire Line
	9050 1400 8700 1400
Wire Wire Line
	8700 2050 8700 1850
Wire Wire Line
	9700 2050 9700 1900
Wire Wire Line
	10350 2050 10350 1850
Wire Wire Line
	6500 4200 6400 4200
Wire Wire Line
	6500 4200 6500 4550
Wire Wire Line
	6500 4550 6600 4550
Connection ~ 6500 4200
Wire Wire Line
	6800 4550 6900 4550
Wire Wire Line
	6900 4550 6900 4200
Wire Wire Line
	6900 4550 6900 4700
Connection ~ 6900 4550
Wire Wire Line
	6900 5250 6900 5600
Wire Wire Line
	6900 5600 6800 5600
Wire Wire Line
	6500 5250 6500 5600
Wire Wire Line
	6500 5600 6600 5600
Wire Wire Line
	6500 5250 6400 5250
Connection ~ 6500 5250
Wire Wire Line
	6900 5750 6900 5600
Connection ~ 6900 5600
$Comp
L power:GND #PWR021
U 1 1
P 9200 3750
AR Path="/5E7DD66E" Ref="#PWR021"  Part="1" 
AR Path="/5E6BFAB5/5E7DD66E" Ref="#PWR?"  Part="1" 
F 0 "#PWR021" H 9200 3500 50  0001 C CNN
F 1 "GND" H 9205 3577 50  0000 C CNN
F 2 "" H 9200 3750 50  0001 C CNN
F 3 "" H 9200 3750 50  0001 C CNN
	1    9200 3750
	1    0    0    1   
$EndComp
$Comp
L Connector_Generic:Conn_01x23 J3
U 1 1
P 10450 5000
F 0 "J3" H 10530 5042 50  0000 L CNN
F 1 "Conn_01x23" H 10530 4951 50  0000 L CNN
F 2 "Connector_PinHeader_2.54mm:PinHeader_1x23_P2.54mm_Vertical" H 10450 5000 50  0001 C CNN
F 3 "~" H 10450 5000 50  0001 C CNN
	1    10450 5000
	1    0    0    -1  
$EndComp
$Comp
L Connector_Generic:Conn_01x23 J2
U 1 1
P 8750 5000
F 0 "J2" H 8668 6317 50  0000 C CNN
F 1 "Conn_01x23" H 8668 6226 50  0000 C CNN
F 2 "Connector_PinHeader_2.54mm:PinHeader_1x23_P2.54mm_Vertical" H 8750 5000 50  0001 C CNN
F 3 "~" H 8750 5000 50  0001 C CNN
	1    8750 5000
	-1   0    0    -1  
$EndComp
Wire Wire Line
	8950 3900 9200 3900
Wire Wire Line
	9200 3900 9200 3750
Wire Wire Line
	9200 4000 8950 4000
Wire Wire Line
	9050 4100 8950 4100
Wire Wire Line
	9050 4200 8950 4200
Wire Wire Line
	9050 4300 8950 4300
Wire Wire Line
	9050 4400 8950 4400
Wire Wire Line
	9050 4500 8950 4500
Wire Wire Line
	9050 4600 8950 4600
Wire Wire Line
	9050 4700 8950 4700
Wire Wire Line
	9050 4800 8950 4800
Wire Wire Line
	9050 4900 8950 4900
Wire Wire Line
	9050 5000 8950 5000
Wire Wire Line
	9050 5100 8950 5100
Wire Wire Line
	9050 5200 8950 5200
Wire Wire Line
	9050 5300 8950 5300
Wire Wire Line
	9050 5400 8950 5400
Wire Wire Line
	9050 5500 8950 5500
Wire Wire Line
	9050 5600 8950 5600
Wire Wire Line
	9050 5700 8950 5700
Wire Wire Line
	9050 5800 8950 5800
Wire Wire Line
	9050 5900 8950 5900
Wire Wire Line
	2550 1150 2550 1050
Connection ~ 2550 1150
$Comp
L power:+5V #PWR033
U 1 1
P 9200 6000
F 0 "#PWR033" H 9200 5850 50  0001 C CNN
F 1 "+5V" V 9215 6128 50  0000 L CNN
F 2 "" H 9200 6000 50  0001 C CNN
F 3 "" H 9200 6000 50  0001 C CNN
	1    9200 6000
	0    1    1    0   
$EndComp
Wire Wire Line
	8950 6000 9200 6000
$Comp
L power:GND #PWR034
U 1 1
P 9200 6250
AR Path="/5EA82748" Ref="#PWR034"  Part="1" 
AR Path="/5E6BFAB5/5EA82748" Ref="#PWR?"  Part="1" 
F 0 "#PWR034" H 9200 6000 50  0001 C CNN
F 1 "GND" H 9205 6077 50  0000 C CNN
F 2 "" H 9200 6250 50  0001 C CNN
F 3 "" H 9200 6250 50  0001 C CNN
	1    9200 6250
	1    0    0    -1  
$EndComp
Wire Wire Line
	9200 6100 9200 6250
Wire Wire Line
	8950 6100 9200 6100
Wire Wire Line
	10250 3900 10000 3900
Wire Wire Line
	10000 4000 10250 4000
Wire Wire Line
	10150 4100 10250 4100
Wire Wire Line
	10150 4200 10250 4200
Wire Wire Line
	10150 4300 10250 4300
Wire Wire Line
	10150 4400 10250 4400
Wire Wire Line
	10150 4500 10250 4500
Wire Wire Line
	10150 4600 10250 4600
Wire Wire Line
	10150 4700 10250 4700
Wire Wire Line
	10150 4800 10250 4800
Wire Wire Line
	10150 4900 10250 4900
Wire Wire Line
	10150 5000 10250 5000
Wire Wire Line
	10150 5100 10250 5100
Wire Wire Line
	10150 5200 10250 5200
Wire Wire Line
	10150 5300 10250 5300
Wire Wire Line
	10150 5400 10250 5400
Wire Wire Line
	10150 5500 10250 5500
Wire Wire Line
	10150 5600 10250 5600
Wire Wire Line
	10150 5700 10250 5700
Wire Wire Line
	10150 5800 10250 5800
Wire Wire Line
	10150 5900 10250 5900
Wire Wire Line
	10000 3900 10000 3750
$Comp
L power:+5V #PWR035
U 1 1
P 10000 6000
F 0 "#PWR035" H 10000 5850 50  0001 C CNN
F 1 "+5V" V 10015 6128 50  0000 L CNN
F 2 "" H 10000 6000 50  0001 C CNN
F 3 "" H 10000 6000 50  0001 C CNN
	1    10000 6000
	0    -1   1    0   
$EndComp
Wire Wire Line
	10250 6000 10000 6000
$Comp
L power:GND #PWR036
U 1 1
P 10000 6250
AR Path="/5EAD9AA4" Ref="#PWR036"  Part="1" 
AR Path="/5E6BFAB5/5EAD9AA4" Ref="#PWR?"  Part="1" 
F 0 "#PWR036" H 10000 6000 50  0001 C CNN
F 1 "GND" H 10005 6077 50  0000 C CNN
F 2 "" H 10000 6250 50  0001 C CNN
F 3 "" H 10000 6250 50  0001 C CNN
	1    10000 6250
	-1   0    0    -1  
$EndComp
Wire Wire Line
	10000 6100 10000 6250
Wire Wire Line
	10250 6100 10000 6100
$Comp
L power:+5V #PWR0102
U 1 1
P 8700 1300
F 0 "#PWR0102" H 8700 1150 50  0001 C CNN
F 1 "+5V" H 8715 1473 50  0000 C CNN
F 2 "" H 8700 1300 50  0001 C CNN
F 3 "" H 8700 1300 50  0001 C CNN
	1    8700 1300
	1    0    0    -1  
$EndComp
$Comp
L Device:C_Small C11
U 1 1
P 3200 1250
AR Path="/5E7A0174" Ref="C11"  Part="1" 
AR Path="/5E6BFAB5/5E7A0174" Ref="C?"  Part="1" 
F 0 "C11" H 3292 1296 50  0000 L CNN
F 1 "0.1u" H 3292 1205 50  0000 L CNN
F 2 "Capacitor_SMD:C_0603_1608Metric" H 3200 1250 50  0001 C CNN
F 3 "~" H 3200 1250 50  0001 C CNN
F 4 "C14663" H 3200 1250 50  0001 C CNN "LCSC"
	1    3200 1250
	1    0    0    -1  
$EndComp
$Comp
L power:GND #PWR019
U 1 1
P 3200 1350
F 0 "#PWR019" H 3200 1100 50  0001 C CNN
F 1 "GND" H 3205 1177 50  0000 C CNN
F 2 "" H 3200 1350 50  0001 C CNN
F 3 "" H 3200 1350 50  0001 C CNN
	1    3200 1350
	1    0    0    -1  
$EndComp
Wire Wire Line
	4200 1950 4200 2050
Connection ~ 4200 1150
Wire Wire Line
	4200 1150 4800 1150
Wire Wire Line
	9050 1400 9050 1300
$Comp
L power:PWR_FLAG #FLG0101
U 1 1
P 9050 1300
F 0 "#FLG0101" H 9050 1375 50  0001 C CNN
F 1 "PWR_FLAG" H 9050 1473 50  0000 C CNN
F 2 "" H 9050 1300 50  0001 C CNN
F 3 "~" H 9050 1300 50  0001 C CNN
	1    9050 1300
	1    0    0    -1  
$EndComp
$Comp
L Power_Protection:USBLC6-2SC6 U1
U 1 1
P 4200 1550
F 0 "U1" H 4200 2131 50  0000 C CNN
F 1 "USBLC6-2SC6" H 4200 2040 50  0000 C CNN
F 2 "Package_TO_SOT_SMD:SOT-23-6" H 4200 1050 50  0001 C CNN
F 3 "https://www.st.com/resource/en/datasheet/usblc6-2.pdf" H 4400 1900 50  0001 C CNN
F 4 "C7519" H 4200 1550 50  0001 C CNN "LCSC"
	1    4200 1550
	1    0    0    -1  
$EndComp
Text Label 1950 1900 0    50   ~ 0
D+
Text Label 4600 1650 0    50   ~ 0
D+
Text Label 1950 1700 0    50   ~ 0
D-
Text Label 3800 1650 2    50   ~ 0
D-
$Comp
L Connector:USB_C_Receptacle_USB2.0 J1
U 1 1
P 1150 1750
F 0 "J1" H 1257 2617 50  0000 C CNN
F 1 "USB_C_Receptacle_USB2.0" H 1257 2526 50  0000 C CNN
F 2 "ESP32-S2-Breakout:USB_C_Receptacle_HRO_TYPE-C-31-M-12" H 1300 1750 50  0001 C CNN
F 3 "https://www.usb.org/sites/default/files/documents/usb_type-c.zip" H 1300 1750 50  0001 C CNN
F 4 "C165948" H 1150 1750 50  0001 C CNN "LCSC"
	1    1150 1750
	1    0    0    -1  
$EndComp
$Comp
L Device:C_Small C1
U 1 1
P 2350 2900
F 0 "C1" V 2121 2900 50  0000 C CNN
F 1 "0.1u" V 2212 2900 50  0000 C CNN
F 2 "Capacitor_SMD:C_0603_1608Metric" H 2350 2900 50  0001 C CNN
F 3 "~" H 2350 2900 50  0001 C CNN
F 4 "C14663" V 2350 2900 50  0001 C CNN "LCSC"
	1    2350 2900
	0    1    1    0   
$EndComp
$Comp
L Device:Ferrite_Bead_Small FB1
U 1 1
P 2350 2500
F 0 "FB1" V 2587 2500 50  0000 C CNN
F 1 ">1A" V 2496 2500 50  0000 C CNN
F 2 "Inductor_SMD:L_0603_1608Metric" V 2280 2500 50  0001 C CNN
F 3 "~" H 2350 2500 50  0001 C CNN
F 4 "C24821" V 2350 2500 50  0001 C CNN "LCSC"
	1    2350 2500
	0    -1   -1   0   
$EndComp
Wire Wire Line
	1750 1650 1850 1650
Wire Wire Line
	1750 1750 1850 1750
Wire Wire Line
	1850 1650 1850 1700
Wire Wire Line
	1950 1700 1850 1700
Connection ~ 1850 1700
Wire Wire Line
	1850 1700 1850 1750
Wire Wire Line
	1950 1900 1850 1900
Wire Wire Line
	1850 1900 1850 1850
Wire Wire Line
	1850 1850 1750 1850
Wire Wire Line
	1750 1950 1850 1950
Wire Wire Line
	1850 1950 1850 1900
Connection ~ 1850 1900
Wire Wire Line
	1750 1150 2550 1150
Wire Wire Line
	2700 1350 2700 1450
$Comp
L power:GND #PWR01
U 1 1
P 2350 1750
F 0 "#PWR01" H 2350 1500 50  0001 C CNN
F 1 "GND" H 2355 1577 50  0000 C CNN
F 2 "" H 2350 1750 50  0001 C CNN
F 3 "" H 2350 1750 50  0001 C CNN
	1    2350 1750
	1    0    0    -1  
$EndComp
$Comp
L power:GND #PWR037
U 1 1
P 2700 1750
F 0 "#PWR037" H 2700 1500 50  0001 C CNN
F 1 "GND" H 2705 1577 50  0000 C CNN
F 2 "" H 2700 1750 50  0001 C CNN
F 3 "" H 2700 1750 50  0001 C CNN
	1    2700 1750
	1    0    0    -1  
$EndComp
Wire Wire Line
	2700 1750 2700 1650
Wire Wire Line
	2350 1750 2350 1650
Connection ~ 3200 1150
Wire Wire Line
	3200 1150 4200 1150
Wire Wire Line
	2550 1150 3200 1150
Wire Wire Line
	1750 1350 2700 1350
Wire Wire Line
	1750 1450 2350 1450
NoConn ~ 1750 2250
NoConn ~ 1750 2350
Wire Wire Line
	2150 2500 2150 2900
Wire Wire Line
	2150 2900 850  2900
Wire Wire Line
	850  2900 850  2650
Wire Wire Line
	2150 2500 2250 2500
Wire Wire Line
	2250 2900 2150 2900
Connection ~ 2150 2900
$Comp
L power:GND #PWR030
U 1 1
P 2600 2700
F 0 "#PWR030" H 2600 2450 50  0001 C CNN
F 1 "GND" V 2605 2572 50  0000 R CNN
F 2 "" H 2600 2700 50  0001 C CNN
F 3 "" H 2600 2700 50  0001 C CNN
	1    2600 2700
	0    -1   -1   0   
$EndComp
Wire Wire Line
	2450 2500 2600 2500
Wire Wire Line
	2600 2500 2600 2700
Wire Wire Line
	2450 2900 2600 2900
Wire Wire Line
	2600 2900 2600 2700
Connection ~ 2600 2700
$Comp
L Device:R_Small R11
U 1 1
P 2700 1550
F 0 "R11" H 2759 1596 50  0000 L CNN
F 1 "5.1k" H 2759 1505 50  0000 L CNN
F 2 "Resistor_SMD:R_0603_1608Metric" H 2700 1550 50  0001 C CNN
F 3 "~" H 2700 1550 50  0001 C CNN
F 4 "C163928" H 2700 1550 50  0001 C CNN "LCSC"
	1    2700 1550
	1    0    0    -1  
$EndComp
$Comp
L power:+3V3 #PWR0101
U 1 1
P 6650 1150
AR Path="/602D6810" Ref="#PWR0101"  Part="1" 
AR Path="/5E6BFAB5/602D6810" Ref="#PWR?"  Part="1" 
F 0 "#PWR0101" H 6650 1000 50  0001 C CNN
F 1 "+3V3" H 6665 1323 50  0000 C CNN
F 2 "" H 6650 1150 50  0001 C CNN
F 3 "" H 6650 1150 50  0001 C CNN
	1    6650 1150
	1    0    0    -1  
$EndComp
$Comp
L Device:R_Small R10
U 1 1
P 2350 1550
F 0 "R10" H 2409 1596 50  0000 L CNN
F 1 "5.1k" H 2409 1505 50  0000 L CNN
F 2 "Resistor_SMD:R_0603_1608Metric" H 2350 1550 50  0001 C CNN
F 3 "~" H 2350 1550 50  0001 C CNN
F 4 "C163928" H 2350 1550 50  0001 C CNN "LCSC"
	1    2350 1550
	1    0    0    -1  
$EndComp
Wire Wire Line
	1300 6600 2150 6600
Connection ~ 2150 6600
Wire Wire Line
	1300 6800 2150 6800
Connection ~ 2150 6800
$EndSCHEMATC
